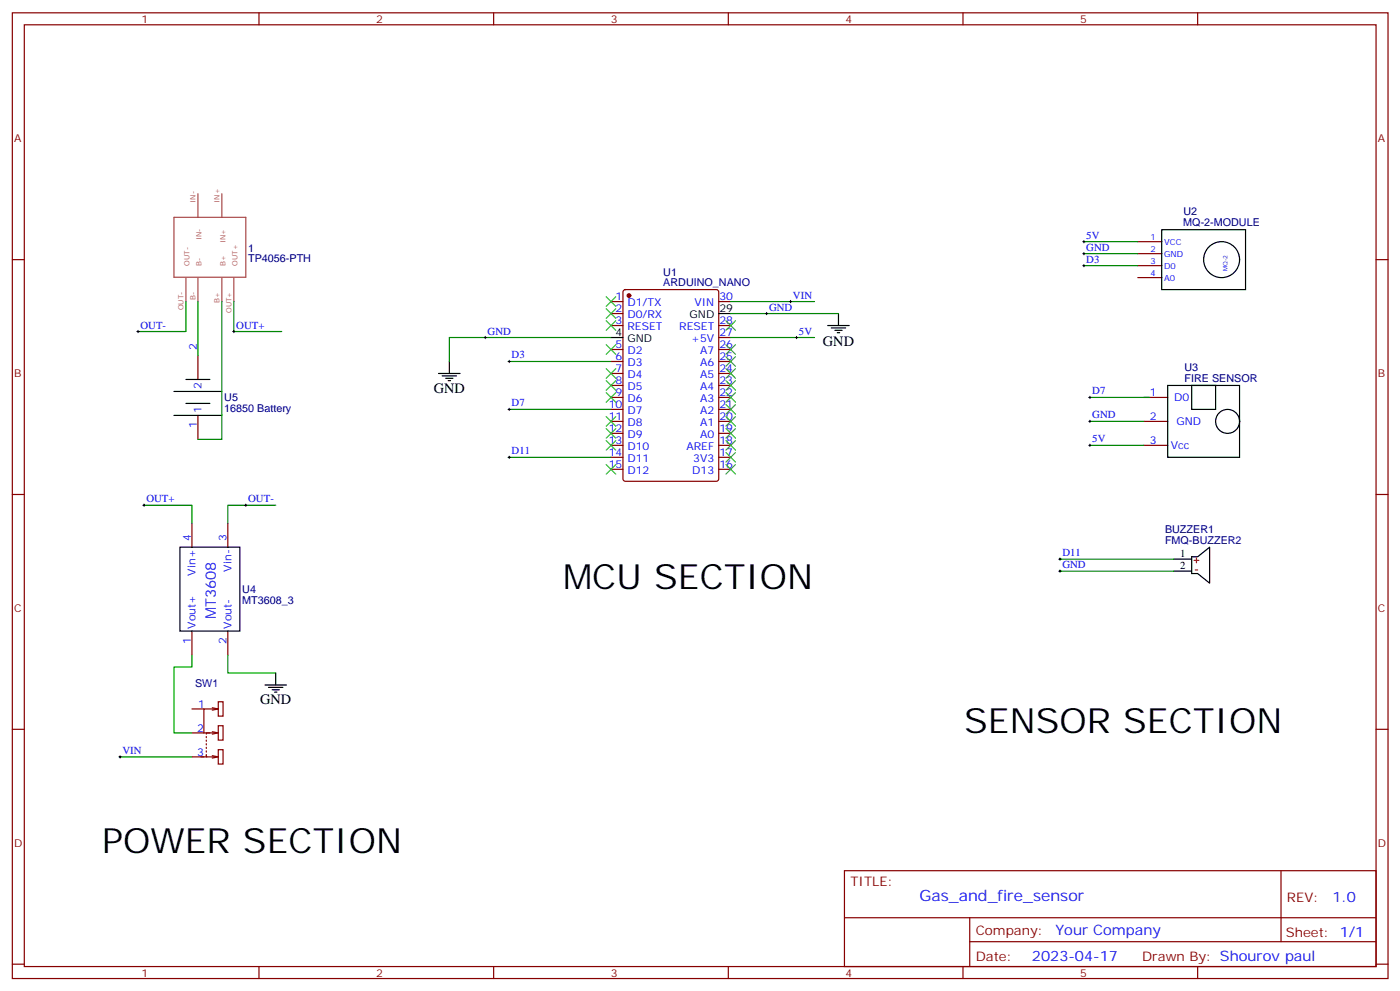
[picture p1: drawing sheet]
<svg xmlns="http://www.w3.org/2000/svg" width="413mm" height="292mm" viewBox="0 0 413 292" stroke-linecap="round" stroke-linejoin="round" font-family="sans-serif">
<g fill="none" stroke="#870000" stroke-width=".35">
<path d="M3.6 3.8h405.4v284.3h-405.4zM7.2 7.3h398.2v277.3h-398.2zM76.3 3.8v3.5M145.5 3.8v3.5M214.6 3.8v3.5M283.7 3.8v3.5M352.9 3.8v3.5M3.6 76.4h3.6M335.2 71.2h7.1M335.2 74.7h7.1M335.2 78.2h7.1M405.4 76.4h3.6"/>
<path d="M180 88.8h3.6M180 92.3h3.6M180 95.8h3.6M183.8 85.5l.5-.2h26.8l.6 .4 .1 55.3-.5 .7h-27l-.7-.5v-55.2zM211.8 88.8h3.5M211.8 95.8h3.5M211.8 99.4h3.5M335.2 81.7h7.1M58.3 104.7v7M180 102.9h3.6M180 106.4h3.6M180 110h3.6"/>
<path d="M180 113.5h3.6M180 117h3.6M211.8 102.9h3.5M211.8 106.4h3.5M211.8 110h3.5M211.8 113.5h3.5M211.8 117h3.5M337 117h7.1M58.3 122.3v7.1M180 120.5h3.6M180 124.1h3.6M180 127.6h3.6"/>
<path d="M180 131.1h3.6M180 134.7h3.6M180 138.2h3.6M211.8 120.5h3.5M211.8 124.1h3.5M211.8 127.6h3.5M211.8 131.1h3.5M211.8 134.7h3.5M211.8 138.2h3.5M337 124.1h7.1M337 131.1h7.1M3.6 145.6h3.6"/>
<path d="M56.6 154.1v7M67.1 154.1v7M405.4 145.6h3.6M56.6 185.8v7.1M67.1 185.8v7.1M3.6 214.7h3.6M56.6 215.8h5.2M56.6 208.7h3.5M60.8 216.9v.3M60.8 217.9v.4M60.8 219v.3M62.5 208.4l1.8 .3"/>
<path d="M62.5 215.4l1.8 .4-1.8 .3M63.6 215.8h-2.8v.3M64.3 206.6h1.4v4.3h-1.4zM64.3 213.7h1.4v4.2h-1.4zM64.3 208.7h-4.2v7.1M64.3 208.7l-1.8 .4M405.4 214.7h3.6M56.6 222.8h4.4M60.8 222.1v.7h2.8M60.8 220v.4M60.8 221.1v.3M62.5 222.5l1.8 .3-1.8 .4"/>
<path d="M64.3 220.7h1.4v4.3h-1.4zM248.8 256.4h156.6v28.2h-156.6zM377.4 256.4v20.9M248.8 270.2h156.5M285.7 277.3h119.6M285.7 270.2v14.1M3.6 283.9h3.6M76.3 284.6v3.5M145.5 284.6v3.5M214.6 284.6v3.5M283.7 284.6v3.5M352.9 284.6v3.5"/>
<path d="M405.4 283.9h3.6"/>
</g>
<circle cx="185.3" cy="87" r=".53" fill="#870000" stroke="#870000" stroke-width=".35"/>
<g fill="none" stroke="#000" stroke-width=".35">
<path d="M342.3 67.6h24.7v17.7h-24.7zM180 99.4h3.6M211.8 92.3h3.5M243.9 95.8h6.3M244.9 96.6h4.3M246 97.3h2.1M246.7 98h.7M247.1 92.3v3.5M51.3 115.3h14.1M54.8 118.8h7M54.8 111.7h7M129.2 110h6.4"/>
<path d="M130.3 110.7h4.2M131.3 111.4h2.2M132 112.1h.8M132.4 106.4v3.6M344.1 113.5h21.1v21.2h-21.1zM351.1 113.5h7.1v7h-7.1zM51.3 122.3h14.1M53 161.1h17.7v24.7h-17.7zM345.8 168.2h5.3M345.8 164.6h5.3M351.1 163.9h1.8l3.5-2.8v10.6l-3.5-2.8h-1.8zM81.2 198.2v3.5"/>
<path d="M78.1 201.7h6.3M79.1 202.4h4.3M80.2 203.1h2.1M80.9 203.8h.7"/>
<circle cx="359.9" cy="76.4" r="5.3"/>
<circle cx="361.7" cy="124.1" r="3.5"/>
</g>
<path d="M58.3 57v7M65.4 57v7M51.3 64h21.1v17.6h-21.1zM54.8 81.8v7M58.3 81.8v7M65.4 81.8v7M68.9 81.8v7" fill="none" stroke="#a64a4a" stroke-width=".35"/>
<path d="M351.8 165h1.4M352.2 167.8h.7M352.5 164.3v1.4" fill="none" stroke="#f00" stroke-width=".35"/>
<g fill="none" stroke="#008700" stroke-width=".35">
<path d="M319.4 74.7h15.8M319.4 71.2h15.8M319.4 78.2h15.8M54.8 88.8v8.8h-14.1M58.3 88.8v15.9M65.4 88.8v40.6h-7.1M68.9 88.8v8.8h14.1M180 99.4h-47.6v7M215.3 99.4h24.7M215.3 92.3h31.8M215.3 88.8h24.7M150 106.4h30"/>
<path d="M321.1 117h17.7M150 120.5h30M150 134.7h30M321.1 124.1h15.9M321.1 131.1h15.9M42.4 148.8h14.2v5.3M81.2 148.8h-14.1v5.3M312.3 164.6h33.5M312.3 168.2h33.5M56.6 192.9v3.5h-5.3v19.4h5.3M67.1 192.9v5.3h14.1M35.4 222.8h21.2"/>
</g>
<g fill="none" stroke="#000" stroke-width=".29">
<path d="M319 78.2h.7M319 74.7h.7M319 71.2h.7M319.4 70.8v.7M319.4 74.3v.7M319.4 77.9v.7M40.3 97.6h.7M40.7 97.3v.7M68.5 97.6h.8M68.9 97.3v.7M142.6 99.4h.7M143 99v.7"/>
<path d="M225.5 92.3h.7M225.9 92v.7M232.6 88.8h.7M232.9 88.4v.7M234.4 99.4h.7M234.7 99v.7M149.7 106.4h.7M150 106.1v.7M320.8 117h.7M321.1 116.7v.7M149.7 120.5h.7M149.7 134.7h.7"/>
<path d="M150 120.2v.7M150 134.3v.7M320.8 124.1h.7M320.8 131.1h.7M321.1 123.7v.7M321.1 130.8v.7M42.1 148.8h.7M42.4 148.4v.7M72.1 148.8h.7M72.4 148.4v.7M312 164.6h.7M312 168.2h.7"/>
<path d="M312.3 164.3v.7M312.3 167.8v.7M35 222.8h.7M35.4 222.5v.7"/>
</g>
<g fill="none" stroke="#3c3" stroke-width=".35">
<path d="M178.6 94.4l2.8 2.9M178.6 90.9l2.8 2.8M178.6 87.4l2.8 2.8M181.4 94.4l-2.8 2.9M181.4 90.9l-2.8 2.8M181.4 87.4l-2.8 2.8M213.9 94.4l2.8 2.9M216.7 94.4l-2.8 2.9M178.6 101.5l2.8 2.8M178.6 115.6l2.8 2.8M178.6 112.1l2.8 2.8M178.6 108.5l2.8 2.9"/>
<path d="M181.4 115.6l-2.8 2.8M181.4 112.1l-2.8 2.8M181.4 108.5l-2.8 2.9M181.4 101.5l-2.8 2.8M213.9 119.1l2.8 2.9M213.9 115.6l2.8 2.8M213.9 112.1l2.8 2.8M213.9 108.5l2.8 2.9M213.9 105l2.8 2.8M213.9 101.5l2.8 2.8M216.7 119.1l-2.8 2.9M216.7 115.6l-2.8 2.8"/>
<path d="M216.7 112.1l-2.8 2.8M216.7 108.5l-2.8 2.9M216.7 105l-2.8 2.8M216.7 101.5l-2.8 2.8M178.6 129.7l2.8 2.8M178.6 126.2l2.8 2.8M178.6 122.7l2.8 2.8M178.6 136.8l2.8 2.8M181.4 136.8l-2.8 2.8M181.4 129.7l-2.8 2.8M181.4 126.2l-2.8 2.8M181.4 122.7l-2.8 2.8"/>
<path d="M213.9 136.8l2.8 2.8M213.9 133.2l2.8 2.9M213.9 129.7l2.8 2.8M213.9 126.2l2.8 2.8M213.9 122.7l2.8 2.8M216.7 136.8l-2.8 2.8M216.7 133.2l-2.8 2.9M216.7 129.7l-2.8 2.8M216.7 126.2l-2.8 2.8M216.7 122.7l-2.8 2.8"/>
</g>
<g font-size="10.2">
<text x="165.9" y="173.5">MCU SECTION</text>
<text x="284.1" y="215.8">SENSOR SECTION</text>
<text x="30.1" y="251.1">POWER SECTION</text>
</g>
<text font-size="4.6" fill="#00f" x="270.9" y="265.4">Gas_and_fire_sensor</text>
<g font-size="4.2">
<text x="242.5" y="101.9">GND</text>
<text x="127.8" y="115.6">GND</text>
<text x="76.7" y="207.3">GND</text>
</g>
<g font-size="4.2" fill="#00f">
<text x="63.6" y="182.3" transform="rotate(-90 63.6 182.3)">MT3608</text>
<text x="392.6" y="265.6">1.0</text>
<text x="311" y="275.2">Your Company</text>
<text x="304.1" y="283">2023-04-17</text>
</g>
<g font-size="3.9" fill="#800">
<text x="250.6" y="260.9">TITLE:</text>
<text x="379.2" y="265.6">REV:</text>
<text x="287.5" y="275.1">Company:</text>
<text x="378.9" y="275.8">Sheet: 1/1</text>
<text x="287.5" y="282.8">Date:</text>
<text x="336.5" y="282.9">Drawn By: Shourov paul</text>
</g>
<g font-size="3.2" fill="#800">
<text x="41.7" y="6.8">1</text>
<text x="110.9" y="6.8">2</text>
<text x="180" y="6.8">3</text>
<text x="249.2" y="6.8">4</text>
<text x="318.3" y="6.8">5</text>
<text x="4.2" y="41.9">A</text>
<text x="406" y="41.9">A</text>
<text x="4.2" y="111">B</text>
<text x="406" y="111">B</text>
<text x="4.2" y="180.2">C</text>
<text x="406" y="180.2">C</text>
<text x="4.2" y="249.3">D</text>
<text x="406" y="249.3">D</text>
<text x="41.7" y="287.6">1</text>
<text x="110.9" y="287.6">2</text>
<text x="180" y="287.6">3</text>
<text x="249.2" y="287.6">4</text>
<text x="318.3" y="287.6">5</text>
</g>
<g font-size="3.2" fill="#000080">
<text x="348.7" y="63.4">U2</text>
<text x="348.7" y="66.6">MQ-2-MODULE</text>
<text x="73.1" y="77.2">TP4056-PTH</text>
<text x="73.1" y="74.1">1</text>
<text x="195.4" y="81.2">U1</text>
<text x="195.4" y="84.2">ARDUINO_NANO</text>
<text x="349" y="112.4">FIRE SENSOR</text>
<text x="349" y="109.3">U3</text>
<text x="66.1" y="118.2">U5</text>
<text x="66.1" y="121.4">16850 Battery</text>
<text x="343.3" y="160.1">FMQ-BUZZER2</text>
<text x="343.3" y="156.8">BUZZER1</text>
<text x="71.4" y="177.8">MT3608_3</text>
<text x="71.4" y="174.6">U4</text>
<text x="57.5" y="202.4">SW1</text>
</g>
<g font-size="3.2" fill="#00f">
<text x="320.1" y="70.3">5V</text>
<text x="320.1" y="77.3">D3</text>
<text x="320.1" y="73.8">GND</text>
<text x="181.4" y="88.4">1</text>
<text x="211.9" y="88.4">30</text>
<text x="233.6" y="87.9">VIN</text>
<text x="181.4" y="92">2</text>
<text x="181.4" y="95.5">3</text>
<text x="184.9" y="90.2">D1/TX</text>
<text x="184.9" y="93.7">D0/RX</text>
<text x="204.6" y="90.2">VIN</text>
<text x="211.9" y="95.5">28</text>
<text x="226.6" y="91.4">GND</text>
<text x="41.4" y="96.7">OUT-</text>
<text x="69.6" y="96.7">OUT+</text>
<text x="143.7" y="98.5">GND</text>
<text x="184.9" y="97.3">RESET</text>
<text x="200.1" y="97.3">RESET</text>
<text x="203.7" y="100.8">+5V</text>
<text x="211.9" y="99">27</text>
<text x="235.4" y="98.5">5V</text>
<text x="58" y="102.9" transform="rotate(-90 58 102.9)">2</text>
<text x="150.7" y="105.6">D3</text>
<text x="181.4" y="102.6">5</text>
<text x="181.4" y="106.1">6</text>
<text x="184.9" y="104.3">D2</text>
<text x="184.9" y="107.8">D3</text>
<text x="206.3" y="107.8">A6</text>
<text x="206.3" y="104.3">A7</text>
<text x="211.9" y="106.1">25</text>
<text x="211.9" y="102.6">26</text>
<text x="181.4" y="109.6">7</text>
<text x="181.4" y="113.1">8</text>
<text x="184.9" y="111.4">D4</text>
<text x="206.3" y="111.4">A5</text>
<text x="211.9" y="113.1">23</text>
<text x="211.9" y="109.6">24</text>
<text x="59.4" y="114.4" transform="rotate(-90 59.4 114.4)">2</text>
<text x="150.7" y="119.7">D7</text>
<text x="181.4" y="116.7">9</text>
<text x="184.9" y="114.9">D5</text>
<text x="184.9" y="118.4">D6</text>
<text x="206.3" y="118.4">A3</text>
<text x="206.3" y="114.9">A4</text>
<text x="211.9" y="116.7">22</text>
<text x="321.8" y="116.1">D7</text>
<text x="338.8" y="116.7">1</text>
<text x="346" y="118.1">D0</text>
<text x="59.4" y="121.6" transform="rotate(-90 59.4 121.6)">1</text>
<text x="179.3" y="120.2">10</text>
<text x="179.3" y="123.7">11</text>
<text x="184.9" y="122">D7</text>
<text x="184.9" y="125.5">D8</text>
<text x="206.3" y="125.5">A1</text>
<text x="206.3" y="122">A2</text>
<text x="211.9" y="123.7">20</text>
<text x="211.9" y="120.2">21</text>
<text x="321.8" y="123.2">GND</text>
<text x="338.8" y="123.7">2</text>
<text x="346.7" y="125.1">GND</text>
<text x="58" y="126.1" transform="rotate(-90 58 126.1)">1</text>
<text x="179.3" y="127.2">12</text>
<text x="179.3" y="130.8">13</text>
<text x="184.9" y="129">D9</text>
<text x="206.3" y="129">A0</text>
<text x="211.9" y="130.8">18</text>
<text x="211.9" y="127.2">19</text>
<text x="321.8" y="130.2">5V</text>
<text x="338.8" y="130.8">3</text>
<text x="150.7" y="133.8">D11</text>
<text x="179.3" y="134.3">14</text>
<text x="179.3" y="137.8">15</text>
<text x="184.9" y="132.5">D10</text>
<text x="184.9" y="136.1">D11</text>
<text x="202.3" y="132.5">AREF</text>
<text x="204.3" y="136.1">3V3</text>
<text x="211.9" y="137.8">16</text>
<text x="211.9" y="134.3">17</text>
<text x="344.9" y="132.2">Vcc</text>
<text x="184.9" y="139.6">D12</text>
<text x="204" y="139.6">D13</text>
<text x="43.1" y="147.9">OUT+</text>
<text x="73.1" y="147.9">OUT-</text>
<text x="56.2" y="159.3" transform="rotate(-90 56.2 159.3)">4</text>
<text x="66.8" y="159.3" transform="rotate(-90 66.8 159.3)">3</text>
<text x="313" y="163.8">D11</text>
<text x="313" y="167.3">GND</text>
<text x="57.6" y="169.5" transform="rotate(-90 57.6 169.5)">Vin+</text>
<text x="68.2" y="168.3" transform="rotate(-90 68.2 168.3)">Vin-</text>
<text x="57.6" y="185.1" transform="rotate(-90 57.6 185.1)">Vout+</text>
<text x="68.2" y="185.1" transform="rotate(-90 68.2 185.1)">Vout-</text>
<text x="56.2" y="189.6" transform="rotate(-90 56.2 189.6)">1</text>
<text x="66.8" y="189.6" transform="rotate(-90 66.8 189.6)">2</text>
<text x="58.4" y="208.4">1</text>
<text x="58.1" y="215.4">2</text>
<text x="36.1" y="222">VIN</text>
<text x="58.1" y="222.5">3</text>
</g>
<g font-size="3.2">
<text x="203.2" y="93.7">GND</text>
<text x="211.9" y="92">29</text>
<text x="181.4" y="99">4</text>
<text x="184.9" y="100.8">GND</text>
<text x="347.8" y="167.5">2</text>
<text x="347.8" y="163.9">1</text>
</g>
<g font-size="2.5" fill="#00f">
<text x="339" y="70.8">1</text>
<text x="339" y="74.3">2</text>
<text x="339" y="77.9">3</text>
<text x="343" y="72.2">VCC</text>
<text x="343" y="75.7">GND</text>
<text x="339" y="81.4">4</text>
<text x="343" y="79.3">D0</text>
<text x="343" y="82.8">A0</text>
</g>
<g font-size="2.1" fill="#a54b4b">
<text x="57.6" y="59.7" transform="rotate(-90 57.6 59.7)">IN-</text>
<text x="64.7" y="59.7" transform="rotate(-90 64.7 59.7)">IN+</text>
<text x="59.4" y="70.8" transform="rotate(-90 59.4 70.8)">IN-</text>
<text x="66.4" y="71.6" transform="rotate(-90 66.4 71.6)">IN+</text>
<text x="55.8" y="78.3" transform="rotate(-90 55.8 78.3)">OUT-</text>
<text x="59.4" y="78.3" transform="rotate(-90 59.4 78.3)">B-</text>
<text x="66.4" y="78.3" transform="rotate(-90 66.4 78.3)">B+</text>
<text x="69.9" y="78.3" transform="rotate(-90 69.9 78.3)">OUT+</text>
<text x="57.6" y="88.3" transform="rotate(-90 57.6 88.3)">B-</text>
<text x="64.7" y="89.1" transform="rotate(-90 64.7 89.1)">B+</text>
<text x="54.1" y="91.4" transform="rotate(-90 54.1 91.4)">OUT-</text>
<text x="68.2" y="92.2" transform="rotate(-90 68.2 92.2)">OUT+</text>
</g>
<text font-size="1.8" fill="#00f" x="361.6" y="79.8" transform="rotate(-90 361.6 79.8)">MQ-2</text>
</svg>
